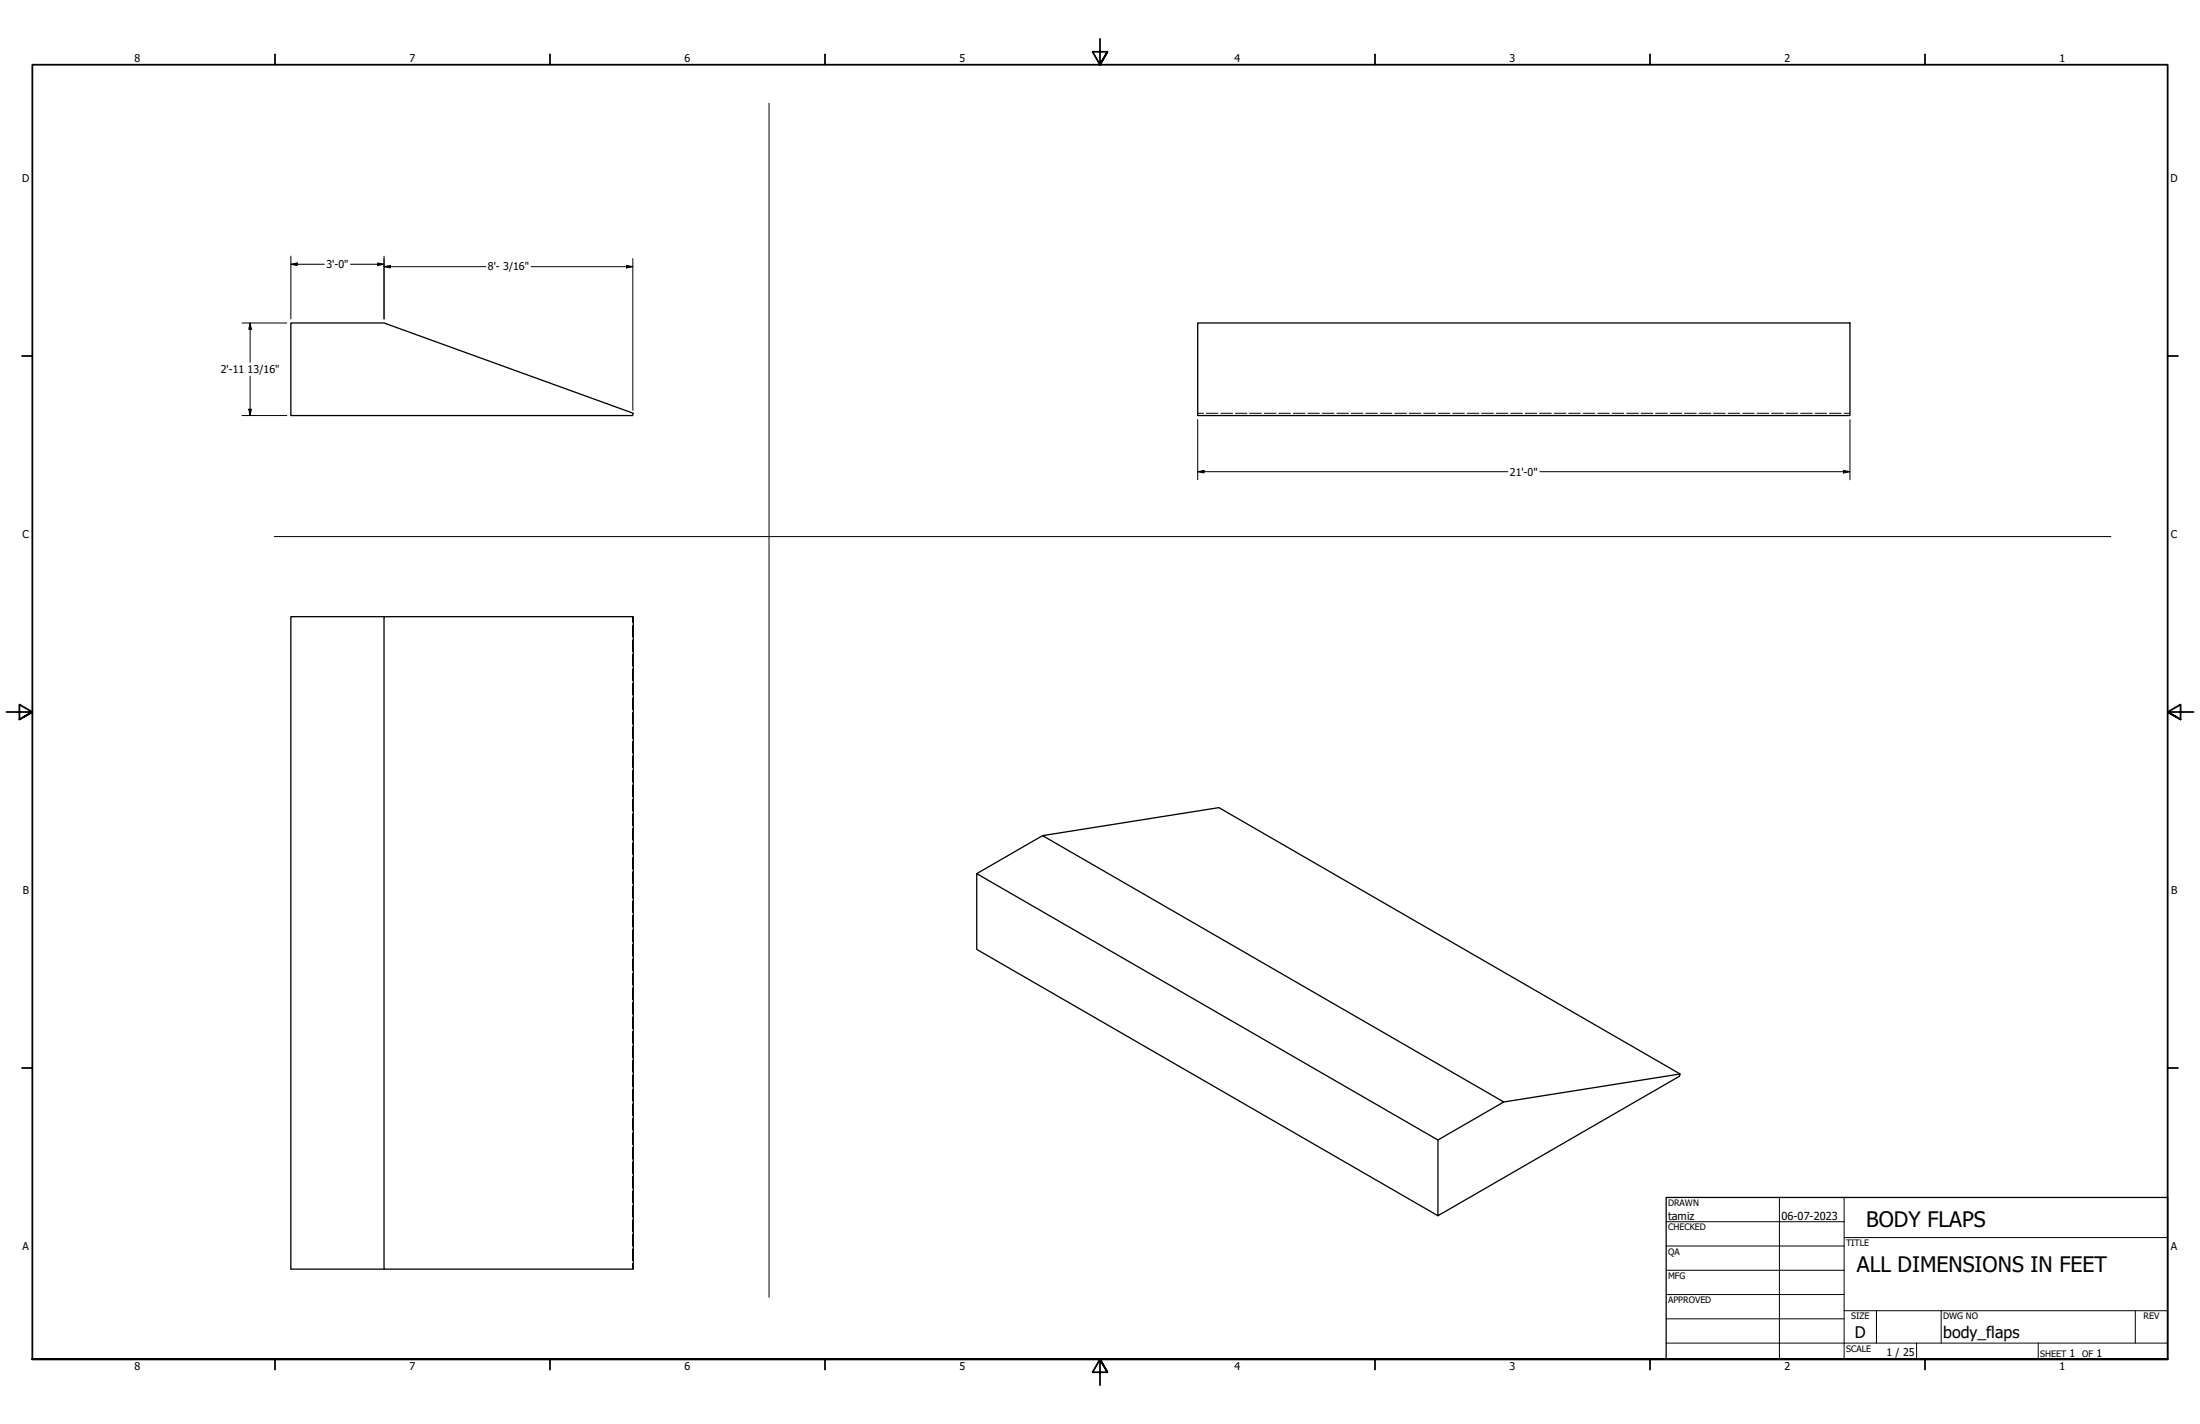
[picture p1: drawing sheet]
<svg xmlns="http://www.w3.org/2000/svg" width="864mm" height="559mm" viewBox="0 0 864 559" stroke-linecap="round" stroke-linejoin="round" font-family="sans-serif">
<!-- layer: Visible (ANSI) -->
<path d="M114.2 126.7h36.5l97.9 35.5-.3 .9h-134.1zM470.2 126.7h256v36.4h-256zM150.7 242h97.9v256h-97.9zM150.7 242h-36.5v256h36.5M409.3 327.9l-25.9 14.9 181.1 104.6v29.7l94.8-54.8 .2-.9-181-104.5-69.2 11 181 104.5-25.8 15M383.4 342.8v29.8l181.1 104.5M659.5 421.4l-69.2 11" fill="none" stroke="#000" stroke-width=".51"/>
<!-- layer: Hidden (ANSI) -->
<g fill="none" stroke="#000" stroke-width=".39">
<path d="M470.2 162.2h2.2M473.5 162.2h4.6M479.2 162.2h4.6M484.9 162.2h4.6M490.6 162.2h4.6M496.3 162.2h4.6M502 162.2h4.5M507.7 162.2h4.6M513.4 162.2h4.5M519 162.2h4.6M524.8 162.2h4.5M530.4 162.2h4.6"/>
<path d="M536.1 162.2h4.6M541.8 162.2h4.6M547.5 162.2h4.6M553.2 162.2h4.6M558.9 162.2h4.5M564.6 162.2h4.6M570.3 162.2h4.5M575.9 162.2h4.6M581.7 162.2h4.5M587.3 162.2h4.6M593 162.2h4.6M598.7 162.2h4.5"/>
<path d="M604.4 162.2h4.6M610.1 162.2h4.6M615.8 162.2h4.5M621.5 162.2h4.5M627.2 162.2h4.5M632.8 162.2h4.6M638.6 162.2h4.5M644.2 162.2h4.6M649.9 162.2h4.6M655.6 162.2h4.5M661.3 162.2h4.6M667 162.2h4.6"/>
<path d="M672.7 162.2h4.5M678.4 162.2h4.5M684.1 162.2h4.5M689.7 162.2h4.6M695.5 162.2h4.5M701.1 162.2h4.6M706.8 162.2h4.6M712.5 162.2h4.5M718.2 162.2h4.6M723.9 162.2h2.3M248.3 242v2.3M248.3 245.4v4.6"/>
<path d="M248.3 251.1v4.6M248.3 256.8v4.6M248.3 262.5v4.6M248.3 268.2v4.5M248.3 273.9v4.5M248.3 279.6v4.6M248.3 285.2v4.6M248.3 291v4.5M248.3 296.7v4.5M248.3 302.3v4.6M248.3 308v4.6M248.3 313.7v4.6"/>
<path d="M248.3 319.4v4.6M248.3 325.1v4.5M248.3 330.8v4.5M248.3 336.5v4.6M248.3 342.1v4.6M248.3 347.9v4.5M248.3 353.6v4.5M248.3 359.2v4.6M248.3 364.9v4.6M248.3 370.6v4.6M248.3 376.3v4.6M248.3 382v4.5"/>
<path d="M248.3 387.7v4.5M248.3 393.4v4.6M248.3 399v4.6M248.3 404.7v4.6M248.3 410.5v4.5M248.3 416.1v4.6M248.3 421.8v4.6M248.3 427.5v4.6M248.3 433.2v4.6M248.3 438.9v4.5M248.3 444.6v4.5M248.3 450.3v4.6"/>
<path d="M248.3 455.9v4.6M248.3 461.6v4.6M248.3 467.4v4.5M248.3 473v4.6M248.3 478.7v4.6M248.3 484.4v4.5M248.3 490.1v4.6M248.3 495.8v2.2"/>
</g>
<!-- layer: Border (ANSI) -->
<g fill="none" stroke="#000" stroke-width=".7">
<path d="M431.8 15.2v10.2l-2.9-5.1h5.8l-2.9 5.1 2.9-5.1M107.9 21.3v4.1M215.9 21.3v4.1M323.8 21.3v4.1M539.8 21.3v4.1M647.7 21.3v4.1M755.6 21.3v4.1M8.6 139.7h4.1M850.9 139.7h4.1M2.5 279.4h10.2l-5.1-2.9v5.8l5.1-2.9-5.1 2.9M861.1 279.4h-10.2l5.1-2.9v5.8l-5.1-2.9 5.1 2.9M8.6 419.1h4.1"/>
<path d="M850.9 419.1h4.1M12.7 533.4v-508h838.2v508h-838.2h838.2M107.9 533.4v4.1M215.9 533.4v4.1M323.8 533.4v4.1M434.7 538.5l-2.9-5.1 2.9 5.1h-5.8l2.9-5.1v10.2M539.8 533.4v4.1M647.7 533.4v4.1M755.6 533.4v4.1"/>
</g>
<!-- layer: Title (ANSI) -->
<g fill="none" stroke="#000" stroke-width=".39">
<path d="M654 479.4h69.9M698.5 469.9v63.5M723.9 469.9v63.5M654 488.9h69.9M654 498.5h69.9M723.9 485.6h127M654 508h69.9M654 517.5h69.9M723.9 514.3h127M736.6 514.3v12.7M762 514.3v12.7M838.2 514.3v12.7"/>
<path d="M654 527h196.9M752.3 527v6.4M800.1 527v6.4"/>
</g>
<path d="M654 469.9h196.9v63.5h-196.9z" fill="none" stroke="#000" stroke-width=".51"/>
<!-- layer: Sketch Geometry (ANSI) -->
<path d="M301.9 40.5v468.6M107.6 210.6h721" fill="none" stroke="#000" stroke-width=".39"/>
<!-- layer: Dimension (ANSI) -->
<g fill="none" stroke="#000" stroke-width=".39">
<path d="M114.2 103.7l2.4-.5v1zM114.2 103.7h13.1M114.2 100.5v24.7M137.6 103.7h13.1M148.3 103.2l2.4 .5-2.4 .5zM150.7 104.6l2.5-.5v1.1zM150.7 100.5v24.7M150.7 104.6h40M208.5 104.6h39.9M245.9 104.1l2.5 .5-2.5 .6zM248.4 101.5v59.5M95 126.7h17.6"/>
<path d="M98.2 126.7l.5 2.5h-1zM98.2 126.7v15.5M98.2 147.6v15.5M95 163.1h17.6M97.7 160.6h1l-.5 2.5zM470.2 164.7v23.6M726.2 164.7v23.6M470.2 185.1l2.4-.5v1zM470.2 185.1h121.7M604.5 185.1h121.7M723.6 184.6l2.6 .5-2.6 .5z"/>
</g>
<path d="M114.2 103.7l2.4-.5v1zM148.3 103.2l2.4 .5-2.4 .5zM150.7 104.6l2.5-.5v1.1zM245.9 104.1l2.5 .5-2.5 .6zM98.2 126.7l.5 2.5h-1zM97.7 160.6h1l-.5 2.5zM470.2 185.1l2.4-.5v1zM723.6 184.6l2.6 .5-2.6 .5z" fill="#000"/>
<g font-size="8.4">
<text x="732.6" y="481.4">BODY FLAPS</text>
<text x="728.9" y="499.3">ALL DIMENSIONS IN FEET</text>
</g>
<g font-size="6.3">
<text x="728.1" y="524.9">D</text>
<text x="762.8" y="525">body_flaps</text>
</g>
<g font-size="4.3">
<text x="654.8" y="478.6">tamiz</text>
<text x="699.3" y="478.6">06-07-2023</text>
</g>
<g font-size="4.2">
<text x="52.8" y="24.4">8</text>
<text x="160.8" y="24.4">7</text>
<text x="268.7" y="24.4">6</text>
<text x="376.7" y="24.4">5</text>
<text x="484.6" y="24.4">4</text>
<text x="592.6" y="24.4">3</text>
<text x="700.5" y="24.4">2</text>
<text x="808.5" y="24.4">1</text>
<text x="8.8" y="71.4">D</text>
<text x="852" y="71.4">D</text>
<text x="128.1" y="105.3">3'-0&quot;</text>
<text x="191.5" y="105.9">8'- 3/16&quot;</text>
<text x="86.7" y="146.2">2'-11</text>
<text x="97.2" y="146.2">13/16&quot;</text>
<text x="592.6" y="186.6">21'-0&quot;</text>
<text x="8.9" y="211.1">C</text>
<text x="852.2" y="211.1">C</text>
<text x="9" y="350.8">B</text>
<text x="852.2" y="350.8">B</text>
<text x="8.9" y="490.5">A</text>
<text x="852.2" y="490.5">A</text>
<text x="740.5" y="532">1 / 25</text>
<text x="812.4" y="532.6">1</text>
<text x="823" y="532.6">1</text>
<text x="52.8" y="537.5">8</text>
<text x="160.8" y="537.5">7</text>
<text x="268.7" y="537.5">6</text>
<text x="376.7" y="537.5">5</text>
<text x="484.6" y="537.5">4</text>
<text x="592.6" y="537.5">3</text>
<text x="700.5" y="537.5">2</text>
<text x="808.5" y="537.5">1</text>
</g>
<g font-size="3.5">
<text x="654.8" y="473.2">DRAWN</text>
<text x="654.8" y="482.8">CHECKED</text>
<text x="724.7" y="488.9">TITLE</text>
<text x="654.8" y="492.3">QA</text>
<text x="654.8" y="501.8">MFG</text>
<text x="654.8" y="511.4">APPROVED</text>
<text x="726.7" y="517.7">SIZE</text>
<text x="762.8" y="517.7">DWG NO</text>
<text x="841.4" y="517.7">REV</text>
<text x="724.7" y="530.4">SCALE</text>
<text x="800.9" y="532.6">SHEET</text>
<text x="817.4" y="532.6">OF</text>
</g>
</svg>
